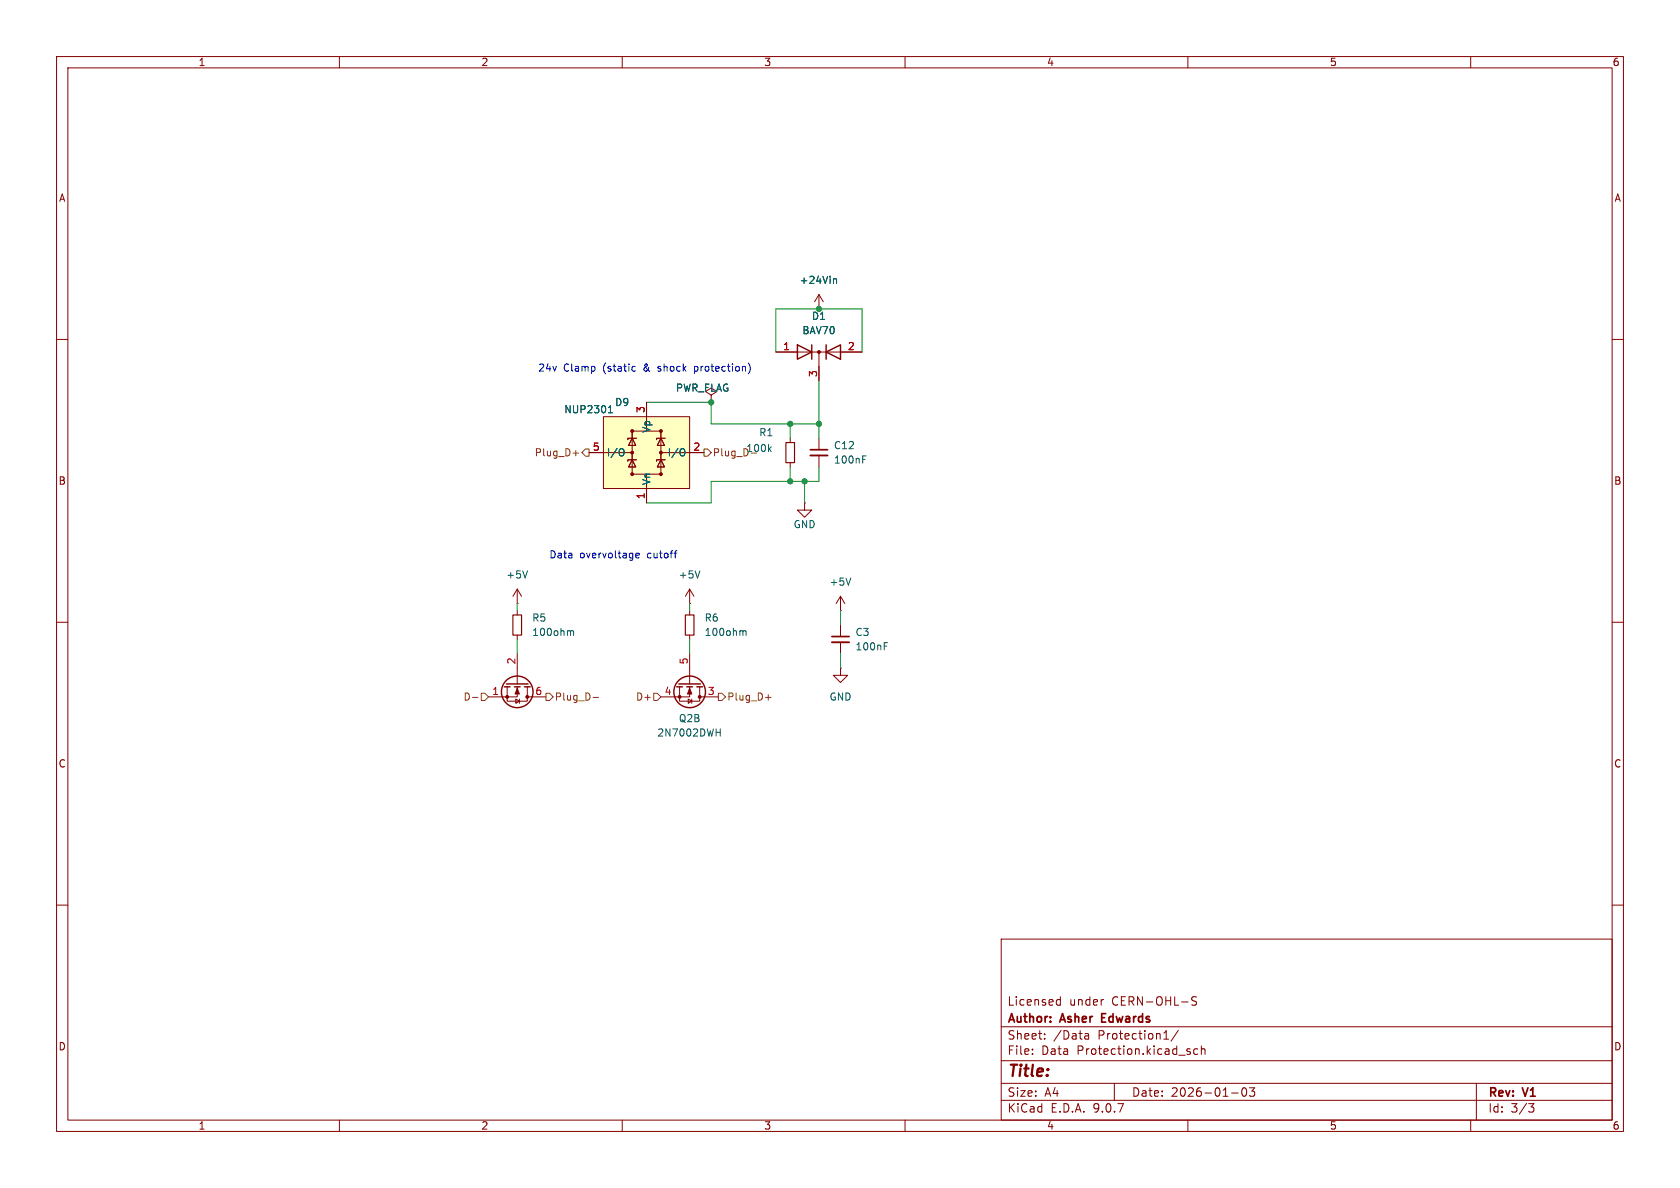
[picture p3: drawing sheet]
<svg xmlns="http://www.w3.org/2000/svg" width="297mm" height="210mm" viewBox="0 0 297 210" stroke-linecap="round" stroke-linejoin="round" font-family="sans-serif">
<g fill="none" stroke="#840000" stroke-width=".18">
<path d="M10 10h277v190h-277zM12 12h273v186h-273zM60 10v2M110 10v2M160 10v2M210 10v2M260 10v2M10 60h2M285 60h2M10 110h2M121.9 108v.7M121.9 112.3v.7"/>
<path d="M285 110h2M10 160h2M177 166h108v32h-108zM186.9 177.6h.6M186.9 176.8h.6M187.5 176.2v1.5M195 176.7h.1M211.5 176.3l-.5-.1-.3 .1v.5l.7 .3 .1 .3-.3 .3-.5-.1M285 160h2M60 198v2M110 198v2M160 198v2"/>
<path d="M177 194.5h108M177 191.5h108M177 187.5h108M177 181.5h108M182.5 186.3v.1M182.5 185.5v.1M184.7 183.6v.1M184.7 182.8v.1M191.8 182.8h.6l.1 .9M191.8 183.6h.7M192.5 183.1l-.7 .1M197 191.5v3"/>
<path d="M205.7 183.7h.9M206 182.4l.2-.2v1.5M208.3 182.1l-1.3 2M210 198v2M210.2 185.9l.3 .2-.3 .3M210.2 185.4l.2 .1M211.7 185.5l-.4-.1-.3 .3v.4l.2 .2h.5M212.4 185.5l.2-.1 .4 .1v.9M212.4 184.9v1.5M217.7 193.2h1.2M219.7 192.4l.2-.1a.81 .81 0 0 1 .6 .6 .81 .81 0 0 1-.3 .8l-.2 .1a.81 .81 0 0 1-.3-1.4zM220.9 192.3h.9l-.5 .6 .4 .1v.7l-.2 .1h-.4l-.2-.1"/>
<path d="M260 198v2M261 191.5v6.5M270.2 195.1h1l-.5 .6 .4 .1 .1 .5-.3 .3h-.4"/>
</g>
<path d="M194.8 179.9h.5M195.5 179.2h-.7v1.5h.7" fill="none" stroke="#840000" stroke-width=".3"/>
<path d="M121.2 108.7h1.5v3.6h-1.5z" fill="none" stroke="#840000" stroke-width=".2"/>
<path d="M131.3 111.7l.2-.2 .3 .1 .1 .7" fill="none" stroke="#006464" stroke-width=".18"/>
<path d="M106.7 73.7h15.2v12.7h-15.2z" fill="#ffffc2"/>
<g fill="none" stroke="#840000" stroke-width=".18">
<path d="M144.8 54.6h.1M144.8 52.1v2.5M144.8 52.1l-.8 1.2M144.8 52.1l.7 1.2M106.7 73.7h15.2v12.7h-15.2zM111.8 77.5l.6 1.2h-1.3zM111.8 76.2h5v7.6h-5zM112.5 77.5h-1.5v.2M114.3 71.1v5.1M116.8 77.5l.7 1.2h-1.3zM117.6 77.5h-1.5v.2M125.7 69.9l1-.7-1-.6-1 .6 1 .7v1.2"/>
<path d="M125.7 71.1h.1M137.2 62.2h15.2M139.7 77.5v.7M144.8 62.2v5.1M144.8 77.5v2M104.1 80h7.7M111.8 81.3l.6 1.3h-1.3zM112.5 81.3h-1.5v.2M114.3 86.4v2.5M116.8 81.3l.7 1.3h-1.3zM116.8 80h7.7M117.6 81.3h-1.5v.2"/>
<path d="M139.7 81.8v.8M142.2 88.9v1.3h1.3l-1.3 1.2-1.2-1.2h1.2M142.2 88.9h.1M144.8 80.5v2.1M91.4 106.7h.1M91.4 104.1l-.7 1.3M91.4 104.1l.8 1.3M91.4 104.1v2.6M91.4 108v.7M91.4 112.3v.7M91.4 115.6v5.3M121.9 106.7h.1"/>
<path d="M121.9 104.1v2.6M121.9 115.6v5.3M121.9 104.1l-.7 1.3M121.9 104.1l.8 1.3M148.6 108h.1M148.6 118.1v1.3h1.3l-1.3 1.3-1.3-1.3h1.3M148.6 118.1h.1M148.6 105.4v2.6M148.6 110.5v2M148.6 113.5v2.1M148.6 105.4l-.8 1.3M148.6 105.4l.8 1.3"/>
<path d="M89.7 121.4v2.6h3.5v-2.6M91.2 123.6l.6 .4-.6 .3zM91.4 121.4v1.8h-5M91.8 123.6v.7M93.2 123.2h3.3M120.1 121.4v2.6h3.6v-2.6M121.7 123.6l.6 .4-.6 .3zM121.9 121.4v1.8h-5.1M122.3 123.6v.7M123.7 123.2h3.3"/>
</g>
<g fill="#840000" stroke="#840000" stroke-width=".18">
<path d="M91.4 121.7l.4 1h-.7z"/>
<path d="M121.9 121.7l.4 1h-.8z"/>
<circle cx="111.8" cy="76.2" r=".25"/>
<circle cx="111.8" cy="80" r=".25"/>
<circle cx="111.8" cy="83.8" r=".25"/>
<circle cx="116.8" cy="76.2" r=".25"/>
<circle cx="116.8" cy="80" r=".25"/>
<circle cx="116.8" cy="83.8" r=".25"/>
<circle cx="93.2" cy="123.2" r=".25"/>
<circle cx="89.7" cy="123.2" r=".25"/>
<circle cx="144.8" cy="62.2" r=".25"/>
<circle cx="123.7" cy="123.2" r=".25"/>
<circle cx="120.1" cy="123.2" r=".25"/>
</g>
<g fill="none" stroke="#006464" stroke-width=".18">
<path d="M147.4 49.3v.8M147.4 49.4l.1-.1h.3l.1 .8M107.6 73h.7M107.6 72.1l.3-.4v1.3M110 79.3l.1 .1a.81 .81 0 0 1-.1 1.2M120.8 79.3l.1 .1a.81 .81 0 0 1-.1 1.2M136 79.3l.4 .5M136.4 79l-.5 .5M152.5 81.2h.4M152.5 80.6h.6M93.3 100.9l-.5 1.3M100.9 111.7l.1-.2 .3 .1 .1 .7"/>
<path d="M123.7 100.9l-.4 1.3M150.4 102.2l-.4 1.2M156.3 114.2h.4M156.3 113.6h.6M126.6 129.5h.7M127.3 128.8v1.3"/>
</g>
<path d="M143.3 79.5h3M147.1 112.5h3" fill="none" stroke="#840000" stroke-width=".3"/>
<path d="M143.3 80.5h3M147.1 113.5h3" fill="none" stroke="#840000" stroke-width=".33"/>
<path d="M138.9 78.2h1.6v3.6h-1.6zM90.7 108.7h1.5v3.6h-1.5z" fill="none" stroke="#840000" stroke-width=".2"/>
<g fill="none" stroke="#840000" stroke-width=".25">
<path d="M141 61l2.5 1.2-2.5 1.3zM143.5 61v2.5M146 61v2.5M146 62.2l2.6-1.2v2.5zM89.2 121.4h1M89.5 120.9h3.8M90.9 121.4h1M92.7 121.4h1M119.6 121.4h1M120 120.9h3.8M121.4 121.4h1M123.2 121.4h1"/>
<circle cx="91.4" cy="122.3" r="2.79"/>
<circle cx="121.9" cy="122.3" r="2.79"/>
</g>
<path d="M103.5 79.4h.6v1.2h-.6l-.6-.6zM124.5 79.4h.6l.6 .6-.6 .6h-.6zM101.3 80.1h1M83.5 123.3h1M85.1 122.6h.6l.7 .6-.7 .6h-.6zM96.5 122.6h.7l.6 .6-.6 .6h-.7zM104.9 123.3h.9M115.6 122.6h.6l.6 .6-.6 .6h-.6zM127 122.6h.6l.7 .6-.7 .6h-.6zM135.3 123.3h1" fill="none" stroke="#725600" stroke-width=".18"/>
<g fill="none" stroke="#009600" stroke-width=".18">
<path d="M114.3 71.1h11.4v3.8h19.1M137.2 62.2v-7.6h15.2v7.6M139.7 74.9v2.6M144.8 67.3v10.2M139.7 82.6v2.5M142.2 85.1v3.8M144.8 82.6v2.5h-19.1v3.8h-11.4M91.4 106.7v1.3M91.4 113v2.6M121.9 106.7v1.3M121.9 113v2.6M148.6 108v2.5"/>
<path d="M148.6 115.6v2.5"/>
</g>
<path d="M112 64.8h.3M112.3 65.5l-.3 .1M122.8 64.8v1.2M122.8 65.5l.1 .1M122.9 64.8h-.1M132.3 64.2a1.46 1.46 0 0 1 0 1.9M112.4 98.2l.6-.1v-.3h-.4l-.2 .2 .1 .6h.5M119.2 97.8h.5M119.7 97.4h-.3" fill="none" stroke="#0000c2" stroke-width=".18"/>
<g fill="#009600" stroke="#009600" stroke-width=".18">
<circle cx="139.7" cy="74.9" r=".46"/>
<circle cx="144.8" cy="74.9" r=".46"/>
<circle cx="144.8" cy="54.6" r=".46"/>
<circle cx="139.7" cy="85.1" r=".46"/>
<circle cx="142.2" cy="85.1" r=".46"/>
<circle cx="125.7" cy="71.1" r=".46"/>
</g>
<text font-size="2.8" fill="#840000" x="178" y="190.9">Title:</text>
<g font-size="2.1" fill="#840000">
<text x="178" y="178">Licensed</text>
<text x="189" y="178">under</text>
<text x="196.6" y="178">CERN-OHL-S</text>
<text x="178" y="184">Sheet:</text>
<text x="178" y="181.2">Author:</text>
<text x="186.2" y="184">/Data</text>
<text x="187.6" y="181.2">Asher</text>
<text x="194.2" y="184">Protection1/</text>
<text x="195.4" y="181.2">Edwards</text>
<text x="178" y="186.7">File:</text>
<text x="184.1" y="186.7">Data</text>
<text x="190.5" y="186.7">Protection.kicad_sch</text>
<text x="178" y="196.9">KiCad</text>
<text x="178" y="194.1">Size:</text>
<text x="184.7" y="194.1">A4</text>
<text x="185.7" y="196.9">E.D.A.</text>
<text x="193.3" y="196.9">9.0.7</text>
<text x="200" y="194.1">Date:</text>
<text x="207" y="194.1">2026-01-03</text>
<text x="263" y="194.3">Rev:</text>
<text x="263" y="196.9">Id:</text>
<text x="267.1" y="196.9">3/3</text>
<text x="269.4" y="194.3">V1</text>
</g>
<g font-size="1.8" fill="#840000">
<text x="35" y="11.9">1</text>
<text x="85" y="11.9">2</text>
<text x="135" y="11.9">3</text>
<text x="185" y="11.9">4</text>
<text x="235" y="11.9">5</text>
<text x="285" y="11.9">6</text>
<text x="10.3" y="35.9">A</text>
<text x="285.3" y="35.9">A</text>
<text x="10.3" y="85.9">B</text>
<text x="285.3" y="85.9">B</text>
<text x="10.3" y="135.9">C</text>
<text x="285.3" y="135.9">C</text>
<text x="10.3" y="185.9">D</text>
<text x="285.3" y="185.9">D</text>
<text x="35" y="199.9">1</text>
<text x="85" y="199.9">2</text>
<text x="135" y="199.9">3</text>
<text x="185" y="199.9">4</text>
<text x="235" y="199.9">5</text>
<text x="285" y="199.9">6</text>
</g>
<g font-size="1.8" fill="#006464">
<text x="141.3" y="50.4">+24Vin</text>
<text x="141.7" y="59.3">BAV70</text>
<text x="143.4" y="56.7">D1</text>
<text x="108.6" y="72">D9</text>
<text x="119.4" y="69.4">PWR_FLAG</text>
<text x="99.7" y="73.3">NUP2301</text>
<text x="115.2" y="76.6" transform="rotate(-90 115.2 76.6)">Vp</text>
<text x="134.1" y="77.3">R1</text>
<text x="107.2" y="80.9">I/O</text>
<text x="117.9" y="80.9">I/O</text>
<text x="147.3" y="82.1">100nF</text>
<text x="147.3" y="79.6">C12</text>
<text x="115.2" y="85.9" transform="rotate(-90 115.2 85.9)">Vn</text>
<text x="140.2" y="93.6">GND</text>
<text x="89.4" y="102.5">+5V</text>
<text x="119.9" y="102.5">+5V</text>
<text x="146.6" y="103.7">+5V</text>
<text x="94" y="110.1">R5</text>
<text x="94" y="112.6">100ohm</text>
<text x="124.5" y="110.1">R6</text>
<text x="124.5" y="112.6">100ohm</text>
<text x="151.1" y="112.6">C3</text>
<text x="151.1" y="115.2">100nF</text>
<text x="146.6" y="124.1">GND</text>
<text x="116.1" y="130.4">2N7002DWH</text>
<text x="119.9" y="127.9">Q2B</text>
</g>
<g font-size="1.8" fill="#0000c2">
<text x="95" y="65.9">24v</text>
<text x="99.6" y="65.9">Clamp</text>
<text x="106.7" y="65.9">(static</text>
<text x="114" y="65.9">&amp;</text>
<text x="116.8" y="65.9">shock</text>
<text x="123.4" y="65.9">protection)</text>
<text x="97" y="98.9">Data</text>
<text x="102.5" y="98.9">overvoltage</text>
<text x="114.5" y="98.9">cutoff</text>
</g>
<g font-size="1.8" fill="#a90000">
<text x="138.4" y="62">1</text>
<text x="149.8" y="62">2</text>
<text x="144.5" y="66.7" transform="rotate(-90 144.5 66.7)">3</text>
<text x="114" y="73.1" transform="rotate(-90 114 73.1)">3</text>
<text x="104.7" y="79.8">5</text>
<text x="122.5" y="79.8">2</text>
<text x="114" y="88.3" transform="rotate(-90 114 88.3)">1</text>
<text x="91.2" y="117.5" transform="rotate(-90 91.2 117.5)">2</text>
<text x="121.7" y="117.5" transform="rotate(-90 121.7 117.5)">5</text>
<text x="86.9" y="122.9">1</text>
<text x="94.5" y="122.9">6</text>
<text x="117.4" y="122.9">4</text>
<text x="125" y="122.9">3</text>
</g>
<g font-size="1.8" fill="#725600">
<text x="94.4" y="80.9">Plug_D+</text>
<text x="125.9" y="80.9">Plug_D-</text>
<text x="131.8" y="80.1">100k</text>
<text x="81.9" y="124.1">D-</text>
<text x="98" y="124.1">Plug_D-</text>
<text x="112.3" y="124.1">D+</text>
<text x="128.5" y="124.1">Plug_D+</text>
</g>
</svg>
